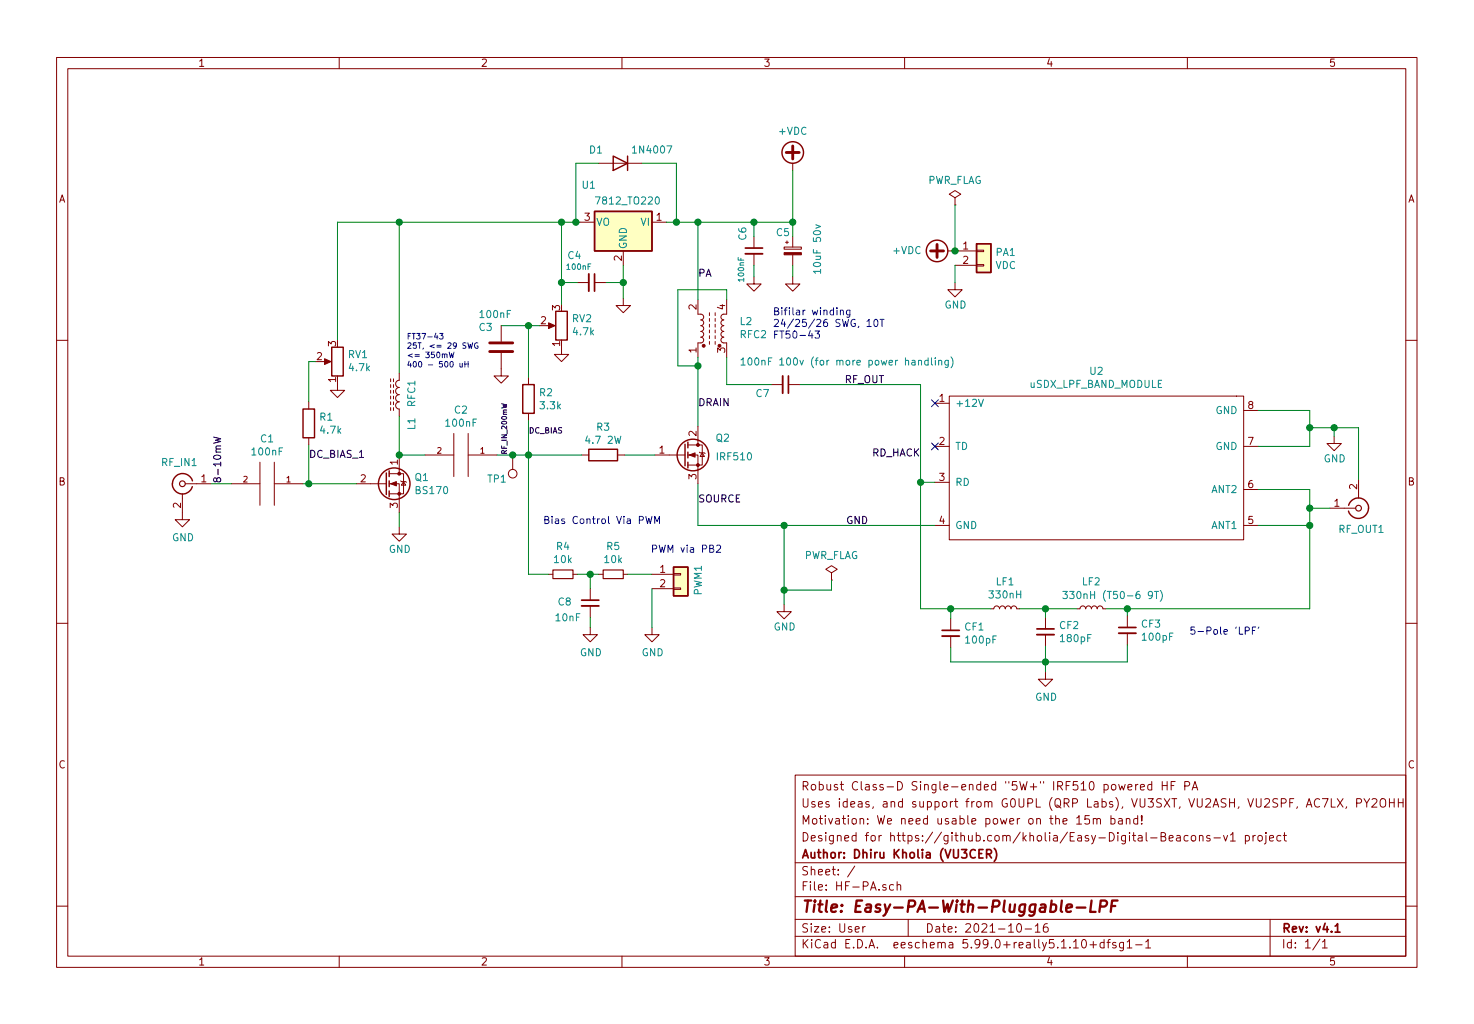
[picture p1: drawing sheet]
EESchema Schematic File Version 4
EELAYER 30 0
EELAYER END
$Descr User 10261 7119
encoding utf-8
Sheet 1 1
Title "Easy-PA-With-Pluggable-LPF"
Date "2021-10-16"
Rev "v4.1"
Comp "Author: Dhiru Kholia (VU3CER)"
Comment1 "Designed for https://github.com/kholia/Easy-Digital-Beacons-v1 project"
Comment2 "Motivation: We need usable power on the 15m band!"
Comment3 "Uses ideas, and support from G0UPL (QRP Labs), VU3SXT, VU2ASH, VU2SPF, AC7LX, PY2OHH"
Comment4 "Robust Class-D Single-ended \"5W+\" IRF510 powered HF PA"
$EndDescr
Wire Wire Line
	4860 3650 4860 3360
$Comp
L EWB-PA-LPF-Combo-v2-rescue:GND-power-EWB-PA-LPF-Combo-v2-rescue #PWR0126
U 1 1
P 5460 4200
F 0 "#PWR0126" H 5460 4000 50  0001 C CNN
F 1 "GND" H 5464 4046 50  0000 C CNN
F 2 "" H 5460 4150 50  0001 C CNN
F 3 "" H 5460 4150 50  0001 C CNN
	1    5460 4200
	1    0    0    -1  
$EndComp
$Comp
L EWB-PA-LPF-Combo-v2-rescue:IRF540N-Transistor_FET-EWB-PA-LPF-Combo-v2-rescue Q2
U 1 1
P 4760 3160
F 0 "Q2" H 4980 3280 50  0000 L CNN
F 1 "IRF510" H 4980 3150 50  0000 L CNN
F 2 "Package_TO_SOT_THT:TO-220-3_Vertical" H 5010 3085 50  0001 L CIN
F 3 "http://www.irf.com/product-info/datasheets/data/irf540n.pdf" H 4760 3160 50  0001 L CNN
	1    4760 3160
	1    0    0    -1  
$EndComp
$Comp
L Device:CP_Small C5
U 1 1
P 5520 1740
F 0 "C5" H 5400 1870 50  0000 L CNN
F 1 "10uF 50v" V 5690 1570 50  0000 L CNN
F 2 "Capacitor_THT:CP_Radial_D5.0mm_P2.50mm" H 5558 1590 50  0001 C CNN
F 3 "~" H 5520 1740 50  0001 C CNN
	1    5520 1740
	1    0    0    -1  
$EndComp
$Comp
L EWB-PA-LPF-Combo-v2-rescue:GND-power-EWB-PA-LPF-Combo-v2-rescue #PWR0103
U 1 1
P 5520 1920
F 0 "#PWR0103" H 5520 1670 50  0001 C CNN
F 1 "GND" H 5525 1747 50  0001 C CNN
F 2 "" H 5520 1920 50  0001 C CNN
F 3 "" H 5520 1920 50  0001 C CNN
	1    5520 1920
	1    0    0    -1  
$EndComp
Wire Wire Line
	8760 2850 9120 2850
Wire Wire Line
	8760 3100 9120 3100
Wire Wire Line
	8760 3400 9120 3400
Wire Wire Line
	8760 3650 9120 3650
Wire Wire Line
	9120 2850 9120 2970
Wire Wire Line
	9120 3650 9120 3530
$Comp
L EWB-PA-LPF-Combo-v2-rescue:uSDX_LPF_BAND_MODULE-uSDX_LPF_BAND_Module-SDR_SSB-rescue-EWB-PA-LPF-Combo-v2-rescue U2
U 1 1
P 7610 3250
F 0 "U2" H 7585 3925 50  0000 C CNN
F 1 "uSDX_LPF_BAND_MODULE" H 7585 3834 50  0000 C CNN
F 2 "footprints:uSDX_LPF_Band_Module" H 7610 3450 50  0001 C CNN
F 3 "" H 7610 3450 50  0001 C CNN
	1    7610 3250
	-1   0    0    -1  
$EndComp
NoConn ~ 6510 2800
NoConn ~ 6510 3100
$Comp
L Connector:Conn_Coaxial RF_IN1
U 1 1
P 1270 3360
F 0 "RF_IN1" H 1290 3510 50  0000 C CNN
F 1 "Conn_Coaxial" H 1350 3500 50  0001 C CNN
F 2 "Connector_Coaxial:SMA_Amphenol_901-144_Vertical" H 1270 3360 50  0001 C CNN
F 3 " ~" H 1270 3360 50  0001 C CNN
	1    1270 3360
	-1   0    0    -1  
$EndComp
$Comp
L power:GND #PWR0102
U 1 1
P 1270 3560
F 0 "#PWR0102" H 1270 3310 50  0001 C CNN
F 1 "GND" H 1275 3387 50  0000 C CNN
F 2 "" H 1270 3560 50  0001 C CNN
F 3 "" H 1270 3560 50  0001 C CNN
	1    1270 3560
	1    0    0    -1  
$EndComp
$Comp
L Device:R_Small R4
U 1 1
P 3920 3990
F 0 "R4" V 3724 3990 50  0000 C CNN
F 1 "10k" V 3815 3990 50  0000 C CNN
F 2 "Resistor_THT:R_Axial_DIN0207_L6.3mm_D2.5mm_P2.54mm_Vertical" H 3920 3990 50  0001 C CNN
F 3 "~" H 3920 3990 50  0001 C CNN
	1    3920 3990
	0    1    1    0   
$EndComp
$Comp
L Device:R_Small R5
U 1 1
P 4270 3990
F 0 "R5" V 4074 3990 50  0000 C CNN
F 1 "10k" V 4165 3990 50  0000 C CNN
F 2 "Resistor_THT:R_Axial_DIN0207_L6.3mm_D2.5mm_P2.54mm_Vertical" H 4270 3990 50  0001 C CNN
F 3 "~" H 4270 3990 50  0001 C CNN
	1    4270 3990
	0    1    1    0   
$EndComp
$Comp
L power:GND #PWR01
U 1 1
P 4110 4360
F 0 "#PWR01" H 4110 4110 50  0001 C CNN
F 1 "GND" H 4115 4187 50  0000 C CNN
F 2 "" H 4110 4360 50  0001 C CNN
F 3 "" H 4110 4360 50  0001 C CNN
	1    4110 4360
	1    0    0    -1  
$EndComp
Wire Wire Line
	4110 4360 4110 4290
Wire Wire Line
	4020 3990 4110 3990
$Comp
L Device:C_Small C8
U 1 1
P 4110 4190
F 0 "C8" H 3880 4200 50  0000 L CNN
F 1 "10nF" H 3860 4090 50  0000 L CNN
F 2 "Capacitor_THT:C_Disc_D4.3mm_W1.9mm_P5.00mm" H 4110 4190 50  0001 C CNN
F 3 "~" H 4110 4190 50  0001 C CNN
	1    4110 4190
	1    0    0    -1  
$EndComp
Wire Wire Line
	4110 4090 4110 3990
Connection ~ 4110 3990
Wire Wire Line
	4110 3990 4170 3990
Text Notes 3780 3650 0    50   ~ 0
Bias Control Via PWM
Text Notes 4530 3850 0    50   ~ 0
PWM via PB2
$Comp
L Connector_Generic:Conn_01x02 PWM1
U 1 1
P 4740 3990
F 0 "PWM1" V 4860 3840 50  0000 L CNN
F 1 "Conn_01x02" H 4820 3891 50  0001 L CNN
F 2 "Connector_PinHeader_2.54mm:PinHeader_1x02_P2.54mm_Vertical" H 4740 3990 50  0001 C CNN
F 3 "~" H 4740 3990 50  0001 C CNN
	1    4740 3990
	1    0    0    -1  
$EndComp
Wire Wire Line
	4540 3990 4370 3990
Wire Wire Line
	4540 4090 4540 4360
$Comp
L power:GND #PWR0108
U 1 1
P 4540 4360
F 0 "#PWR0108" H 4540 4110 50  0001 C CNN
F 1 "GND" H 4545 4187 50  0000 C CNN
F 2 "" H 4540 4360 50  0001 C CNN
F 3 "" H 4540 4360 50  0001 C CNN
	1    4540 4360
	1    0    0    -1  
$EndComp
Wire Wire Line
	4860 3650 5460 3650
Connection ~ 5460 3650
$Comp
L Connector_Generic:Conn_01x02 PA1
U 1 1
P 6850 1740
F 0 "PA1" H 6930 1732 50  0000 L CNN
F 1 "VDC" H 6930 1641 50  0000 L CNN
F 2 "Connector_PinHeader_2.54mm:PinHeader_1x02_P2.54mm_Vertical" H 6850 1740 50  0001 C CNN
F 3 "~" H 6850 1740 50  0001 C CNN
	1    6850 1740
	1    0    0    -1  
$EndComp
$Comp
L EWB-PA-LPF-Combo-v2-rescue:GND-power-EWB-PA-LPF-Combo-v2-rescue #PWR0109
U 1 1
P 6650 1960
F 0 "#PWR0109" H 6650 1760 50  0001 C CNN
F 1 "GND" H 6654 1806 50  0000 C CNN
F 2 "" H 6650 1910 50  0001 C CNN
F 3 "" H 6650 1910 50  0001 C CNN
	1    6650 1960
	1    0    0    -1  
$EndComp
$Comp
L power:+VDC #PWR0110
U 1 1
P 6650 1740
F 0 "#PWR0110" H 6650 1640 50  0001 C CNN
F 1 "+VDC" V 6650 1969 50  0000 L CNN
F 2 "" H 6650 1740 50  0001 C CNN
F 3 "" H 6650 1740 50  0001 C CNN
	1    6650 1740
	0    -1   -1   0   
$EndComp
Wire Wire Line
	6650 1960 6650 1840
$Comp
L Device:R R3
U 1 1
P 4200 3160
F 0 "R3" V 4004 3160 50  0000 C CNN
F 1 "4.7 2W" V 4095 3160 50  0000 C CNN
F 2 "Resistor_THT:R_Axial_DIN0207_L6.3mm_D2.5mm_P2.54mm_Vertical" H 4200 3160 50  0001 C CNN
F 3 "~" H 4200 3160 50  0001 C CNN
	1    4200 3160
	0    1    1    0   
$EndComp
$Comp
L power:+VDC #PWR0112
U 1 1
P 5520 1180
F 0 "#PWR0112" H 5520 1080 50  0001 C CNN
F 1 "+VDC" H 5520 1455 50  0000 C CNN
F 2 "" H 5520 1180 50  0001 C CNN
F 3 "" H 5520 1180 50  0001 C CNN
	1    5520 1180
	1    0    0    -1  
$EndComp
Wire Wire Line
	5460 3650 5460 4100
$Comp
L power:PWR_FLAG #FLG0103
U 1 1
P 6650 1420
F 0 "#FLG0103" H 6650 1495 50  0001 C CNN
F 1 "PWR_FLAG" H 6650 1593 50  0000 C CNN
F 2 "" H 6650 1420 50  0001 C CNN
F 3 "~" H 6650 1420 50  0001 C CNN
	1    6650 1420
	1    0    0    -1  
$EndComp
Wire Wire Line
	6650 1420 6650 1740
Connection ~ 6650 1740
Connection ~ 3680 3160
Wire Wire Line
	3460 3160 3570 3160
Wire Wire Line
	3680 3160 3680 3990
Wire Wire Line
	3680 3990 3820 3990
Wire Wire Line
	3680 3160 4050 3160
Wire Wire Line
	4350 3160 4560 3160
Wire Wire Line
	5460 3650 6510 3650
Wire Wire Line
	6410 3350 6510 3350
$Comp
L Connector:Conn_Coaxial RF_OUT1
U 1 1
P 9460 3530
F 0 "RF_OUT1" H 9480 3680 50  0000 C CNN
F 1 "Conn_Coaxial" H 9540 3670 50  0001 C CNN
F 2 "Connector_Coaxial:SMA_Amphenol_901-144_Vertical" H 9460 3530 50  0001 C CNN
F 3 " ~" H 9460 3530 50  0001 C CNN
	1    9460 3530
	1    0    0    1   
$EndComp
Wire Wire Line
	9260 3530 9120 3530
Connection ~ 9120 3530
Wire Wire Line
	9120 3530 9120 3400
Wire Wire Line
	9120 2970 9290 2970
Wire Wire Line
	9460 2970 9460 3330
Connection ~ 9120 2970
Wire Wire Line
	9120 2970 9120 3100
$Comp
L EWB-PA-LPF-Combo-v2-rescue:GND-power-EWB-PA-LPF-Combo-v2-rescue #PWR0104
U 1 1
P 9290 3030
F 0 "#PWR0104" H 9290 2830 50  0001 C CNN
F 1 "GND" H 9294 2876 50  0000 C CNN
F 2 "" H 9290 2980 50  0001 C CNN
F 3 "" H 9290 2980 50  0001 C CNN
	1    9290 3030
	1    0    0    -1  
$EndComp
Wire Wire Line
	9290 3030 9290 2970
Connection ~ 9290 2970
Wire Wire Line
	9290 2970 9460 2970
Wire Wire Line
	5520 1540 5520 1180
Text Label 4860 1930 0    50   ~ 0
PA
Text Label 3540 3160 1    35   ~ 0
RF_IN_200mW
Text Label 5890 3650 0    50   ~ 0
GND
$Comp
L pspice:CAP C1
U 1 1
P 1860 3360
F 0 "C1" V 1545 3360 50  0000 C CNN
F 1 "100nF" V 1636 3360 50  0000 C CNN
F 2 "Capacitor_THT:C_Disc_D4.3mm_W1.9mm_P5.00mm" H 1860 3360 50  0001 C CNN
F 3 "~" H 1860 3360 50  0001 C CNN
	1    1860 3360
	0    1    1    0   
$EndComp
Wire Wire Line
	1470 3360 1610 3360
$Comp
L EWB-PA-LPF-Combo-v2-rescue:GND-power-EWB-PA-LPF-Combo-v2-rescue #PWR0101
U 1 1
P 2350 2660
F 0 "#PWR0101" H 2350 2410 50  0001 C CNN
F 1 "GND" H 2500 2580 50  0001 C CNN
F 2 "" H 2350 2660 50  0001 C CNN
F 3 "" H 2350 2660 50  0001 C CNN
	1    2350 2660
	1    0    0    -1  
$EndComp
$Comp
L EWB-PA-LPF-Combo-v2-rescue:R-Device-EWB-PA-LPF-Combo-v2-rescue R1
U 1 1
P 2150 2940
F 0 "R1" H 2220 2986 50  0000 L CNN
F 1 "4.7k" H 2220 2895 50  0000 L CNN
F 2 "Resistor_THT:R_Axial_DIN0207_L6.3mm_D2.5mm_P2.54mm_Vertical" V 2080 2940 50  0001 C CNN
F 3 "~" H 2150 2940 50  0001 C CNN
	1    2150 2940
	1    0    0    -1  
$EndComp
Wire Wire Line
	2110 3360 2150 3360
Connection ~ 2150 3360
Wire Wire Line
	2150 3090 2150 3360
Wire Wire Line
	2200 2510 2150 2510
Wire Wire Line
	2150 2510 2150 2790
$Comp
L Device:R_POT RV1
U 1 1
P 2350 2510
F 0 "RV1" H 2280 2464 50  0000 R CNN
F 1 "4.7k" H 2280 2555 50  0000 R CNN
F 2 "Potentiometer_THT:Potentiometer_Runtron_RM-065_Vertical" H 2350 2510 50  0001 C CNN
F 3 "~" H 2350 2510 50  0001 C CNN
	1    2350 2510
	-1   0    0    1   
$EndComp
Wire Wire Line
	2780 3160 2960 3160
$Comp
L EWB-PA-LPF-Combo-v2-rescue:GND-power-EWB-PA-LPF-Combo-v2-rescue #PWR0114
U 1 1
P 2780 3660
F 0 "#PWR0114" H 2780 3460 50  0001 C CNN
F 1 "GND" H 2784 3506 50  0000 C CNN
F 2 "" H 2780 3610 50  0001 C CNN
F 3 "" H 2780 3610 50  0001 C CNN
	1    2780 3660
	1    0    0    -1  
$EndComp
Wire Wire Line
	2780 3560 2780 3660
Wire Wire Line
	2150 3360 2480 3360
$Comp
L Device:L_Core_Ferrite L1
U 1 1
P 2780 2740
F 0 "L1" V 2690 2990 50  0000 R CNN
F 1 "RFC1" V 2690 2830 50  0000 R CNN
F 2 "Inductor_THT:L_Toroid_Vertical_L10.0mm_W5.0mm_P5.08mm" H 2780 2740 50  0001 C CNN
F 3 "~" H 2780 2740 50  0001 C CNN
	1    2780 2740
	-1   0    0    1   
$EndComp
$Comp
L Transistor_FET:BS170 Q1
U 1 1
P 2680 3360
F 0 "Q1" H 2884 3406 50  0000 L CNN
F 1 "BS170" H 2884 3315 50  0000 L CNN
F 2 "Connector_PinSocket_2.54mm:PinSocket_1x03_P2.54mm_Vertical" H 2880 3285 50  0001 L CIN
F 3 "https://www.onsemi.com/pub/Collateral/BS170-D.PDF" H 2680 3360 50  0001 L CNN
	1    2680 3360
	1    0    0    -1  
$EndComp
Wire Wire Line
	2780 3160 2780 2890
Connection ~ 2780 3160
Text Label 3680 3020 0    39   ~ 0
DC_BIAS
Text Label 2150 3190 0    50   ~ 0
DC_BIAS_1
$Comp
L power:PWR_FLAG #FLG0104
U 1 1
P 5790 4030
F 0 "#FLG0104" H 5790 4105 50  0001 C CNN
F 1 "PWR_FLAG" H 5790 4203 50  0000 C CNN
F 2 "" H 5790 4030 50  0001 C CNN
F 3 "~" H 5790 4030 50  0001 C CNN
	1    5790 4030
	1    0    0    -1  
$EndComp
Wire Wire Line
	5790 4030 5790 4100
Wire Wire Line
	5790 4100 5460 4100
Connection ~ 5460 4100
Wire Wire Line
	5460 4100 5460 4200
Text Notes 2830 2560 0    39   ~ 0
FT37-43\n25T, <= 29 SWG\n<= 350mW\n400 - 500 uH
Wire Wire Line
	4640 1540 4710 1540
$Comp
L EWB-PA-LPF-Combo-v2-rescue:GND-power-EWB-PA-LPF-Combo-v2-rescue #PWR02
U 1 1
P 4340 2070
F 0 "#PWR02" H 4340 1820 50  0001 C CNN
F 1 "GND" H 4345 1897 50  0001 C CNN
F 2 "" H 4340 2070 50  0001 C CNN
F 3 "" H 4340 2070 50  0001 C CNN
	1    4340 2070
	1    0    0    -1  
$EndComp
Wire Wire Line
	4710 1130 4470 1130
Wire Wire Line
	4710 1130 4710 1540
Connection ~ 4710 1540
Wire Wire Line
	5520 1540 5520 1640
Wire Wire Line
	5520 1840 5520 1920
Wire Wire Line
	4010 1540 4010 1130
Connection ~ 4010 1540
Wire Wire Line
	4010 1540 4040 1540
Wire Wire Line
	4010 1130 4170 1130
Wire Wire Line
	2350 1540 2350 2360
Wire Wire Line
	2780 1540 2780 2590
Connection ~ 2780 1540
Wire Wire Line
	2780 1540 2350 1540
Connection ~ 5520 1540
Connection ~ 3680 2260
Wire Wire Line
	3680 2260 3490 2260
$Comp
L EWB-PA-LPF-Combo-v2-rescue:GND-power-EWB-PA-LPF-Combo-v2-rescue #PWR0113
U 1 1
P 3490 2560
F 0 "#PWR0113" H 3490 2310 50  0001 C CNN
F 1 "GND" H 3495 2387 50  0001 C CNN
F 2 "" H 3490 2560 50  0001 C CNN
F 3 "" H 3490 2560 50  0001 C CNN
	1    3490 2560
	1    0    0    -1  
$EndComp
$Comp
L EWB-PA-LPF-Combo-v2-rescue:C-Device-EWB-PA-LPF-Combo-v2-rescue C3
U 1 1
P 3490 2410
F 0 "C3" H 3330 2550 50  0000 L CNN
F 1 "100nF" H 3330 2640 50  0000 L CNN
F 2 "Capacitor_THT:C_Disc_D4.3mm_W1.9mm_P5.00mm" H 3528 2260 50  0001 C CNN
F 3 "~" H 3490 2410 50  0001 C CNN
	1    3490 2410
	1    0    0    -1  
$EndComp
Wire Wire Line
	3680 2260 3680 2620
$Comp
L EWB-PA-LPF-Combo-v2-rescue:R-Device-EWB-PA-LPF-Combo-v2-rescue R2
U 1 1
P 3680 2770
F 0 "R2" H 3750 2816 50  0000 L CNN
F 1 "3.3k" H 3750 2725 50  0000 L CNN
F 2 "Resistor_THT:R_Axial_DIN0207_L6.3mm_D2.5mm_P2.54mm_Vertical" V 3610 2770 50  0001 C CNN
F 3 "~" H 3680 2770 50  0001 C CNN
	1    3680 2770
	1    0    0    -1  
$EndComp
Wire Wire Line
	3760 2260 3680 2260
$Comp
L Device:R_POT RV2
U 1 1
P 3910 2260
F 0 "RV2" H 3840 2214 50  0000 R CNN
F 1 "4.7k" H 3840 2305 50  0000 R CNN
F 2 "Potentiometer_THT:Potentiometer_Runtron_RM-065_Vertical" H 3910 2260 50  0001 C CNN
F 3 "~" H 3910 2260 50  0001 C CNN
	1    3910 2260
	-1   0    0    1   
$EndComp
$Comp
L EWB-PA-LPF-Combo-v2-rescue:GND-power-EWB-PA-LPF-Combo-v2-rescue #PWR0111
U 1 1
P 3910 2410
F 0 "#PWR0111" H 3910 2160 50  0001 C CNN
F 1 "GND" H 4060 2330 50  0001 C CNN
F 2 "" H 3910 2410 50  0001 C CNN
F 3 "" H 3910 2410 50  0001 C CNN
	1    3910 2410
	1    0    0    -1  
$EndComp
Wire Wire Line
	3680 2920 3680 3160
Wire Wire Line
	2780 1540 3910 1540
Wire Wire Line
	4340 1840 4340 1960
Wire Wire Line
	4220 1960 4340 1960
Connection ~ 4340 1960
Wire Wire Line
	4340 1960 4340 2070
Wire Wire Line
	4020 1960 3910 1960
Connection ~ 3910 1960
Wire Wire Line
	3910 1540 3910 1960
Connection ~ 3910 1540
Wire Wire Line
	3910 1540 4010 1540
$Comp
L Device:C_Small C4
U 1 1
P 4120 1960
F 0 "C4" V 3930 1840 50  0000 C CNN
F 1 "100nF" V 4010 1870 39  0000 C CNN
F 2 "Capacitor_THT:C_Disc_D4.3mm_W1.9mm_P5.00mm" H 4120 1960 50  0001 C CNN
F 3 "~" H 4120 1960 50  0001 C CNN
	1    4120 1960
	0    1    1    0   
$EndComp
Wire Wire Line
	3910 1960 3910 2110
Wire Wire Line
	4720 2010 5060 2010
Wire Wire Line
	5060 2010 5060 2080
Wire Wire Line
	6410 2670 6410 3350
Text Notes 5380 2360 0    50   ~ 0
Bifilar winding\n24/25/26 SWG, 10T\nFT50-43
Wire Wire Line
	5060 2670 5370 2670
Wire Wire Line
	5060 2480 5060 2670
Wire Wire Line
	4860 2540 4860 2480
Connection ~ 4860 2540
Wire Wire Line
	4720 2540 4720 2010
Wire Wire Line
	4860 2540 4720 2540
Wire Wire Line
	4860 2960 4860 2540
$Comp
L Device:L_Core_Ferrite_Coupled L2
U 1 1
P 4960 2280
F 0 "L2" V 5006 2092 50  0000 R CNN
F 1 "RFC2" V 4915 2092 50  0000 R CNN
F 2 "footprints:FT50-43 Transformer" H 4960 2280 50  0001 C CNN
F 3 "~" H 4960 2280 50  0001 C CNN
	1    4960 2280
	0    -1   -1   0   
$EndComp
Text Label 4860 2830 0    50   ~ 0
DRAIN
Text Label 5880 2670 0    50   ~ 0
RF_OUT
Wire Wire Line
	5570 2670 6410 2670
Wire Wire Line
	4710 1540 4860 1540
Wire Wire Line
	5520 1540 5250 1540
$Comp
L Diode:1N4007 D1
U 1 1
P 4320 1130
F 0 "D1" H 4490 1040 50  0000 C CNN
F 1 "1N4007" H 4100 1040 50  0000 C CNN
F 2 "Diode_THT:D_DO-41_SOD81_P3.81mm_Vertical_AnodeUp" H 4320 955 50  0001 C CNN
F 3 "http://www.vishay.com/docs/88503/1n4001.pdf" H 4320 1130 50  0001 C CNN
	1    4320 1130
	-1   0    0    1   
$EndComp
$Comp
L Regulator_Linear:LM7812_TO220 U1
U 1 1
P 4340 1540
F 0 "U1" H 4580 1800 50  0000 C CNN
F 1 "7812_TO220" H 4310 1690 50  0000 C CNN
F 2 "Package_TO_SOT_THT:TO-220-3_Vertical" H 4340 1765 50  0001 C CIN
F 3 "https://www.onsemi.cn/PowerSolutions/document/MC7800-D.PDF" H 4340 1490 50  0001 C CNN
	1    4340 1540
	-1   0    0    -1  
$EndComp
$Comp
L pspice:CAP C2
U 1 1
P 3210 3160
F 0 "C2" V 2895 3160 50  0000 C CNN
F 1 "100nF" V 2986 3160 50  0000 C CNN
F 2 "Capacitor_THT:C_Disc_D4.3mm_W1.9mm_P5.00mm" H 3210 3160 50  0001 C CNN
F 3 "~" H 3210 3160 50  0001 C CNN
	1    3210 3160
	0    1    1    0   
$EndComp
$Comp
L Connector:TestPoint TP1
U 1 1
P 3570 3160
F 0 "TP1" H 3750 3330 50  0000 R CNN
F 1 "TestPoint" H 3512 3277 50  0001 R CNN
F 2 "Connector_PinHeader_2.54mm:PinHeader_1x01_P2.54mm_Vertical" H 3770 3160 50  0001 C CNN
F 3 "~" H 3770 3160 50  0001 C CNN
	1    3570 3160
	-1   0    0    1   
$EndComp
Connection ~ 3570 3160
Wire Wire Line
	3570 3160 3680 3160
$Comp
L Device:C_Small C6
U 1 1
P 5250 1740
F 0 "C6" V 5170 1860 50  0000 C CNN
F 1 "100nF" V 5160 1610 39  0000 C CNN
F 2 "Capacitor_THT:C_Disc_D4.3mm_W1.9mm_P5.00mm" H 5250 1740 50  0001 C CNN
F 3 "~" H 5250 1740 50  0001 C CNN
	1    5250 1740
	1    0    0    -1  
$EndComp
$Comp
L EWB-PA-LPF-Combo-v2-rescue:GND-power-EWB-PA-LPF-Combo-v2-rescue #PWR0105
U 1 1
P 5250 1920
F 0 "#PWR0105" H 5250 1670 50  0001 C CNN
F 1 "GND" H 5255 1747 50  0001 C CNN
F 2 "" H 5250 1920 50  0001 C CNN
F 3 "" H 5250 1920 50  0001 C CNN
	1    5250 1920
	1    0    0    -1  
$EndComp
Wire Wire Line
	5250 1840 5250 1920
Wire Wire Line
	5250 1640 5250 1540
Connection ~ 5250 1540
Wire Wire Line
	4860 1540 5250 1540
Connection ~ 4860 1540
Text Label 4860 3500 0    50   ~ 0
SOURCE
Text Label 1550 3360 1    50   ~ 0
8-10mW
Text Label 6410 3180 2    50   ~ 0
RD_HACK
Wire Wire Line
	4860 1540 4860 2080
$Comp
L Device:C_Small CF1
U 1 1
P 6620 4400
F 0 "CF1" H 6712 4446 50  0000 L CNN
F 1 "100pF" H 6712 4355 50  0000 L CNN
F 2 "Capacitor_THT:C_Disc_D4.3mm_W1.9mm_P5.00mm" H 6620 4400 50  0001 C CNN
F 3 "~" H 6620 4400 50  0001 C CNN
	1    6620 4400
	1    0    0    -1  
$EndComp
$Comp
L Device:L_Small LF1
U 1 1
P 7000 4230
F 0 "LF1" V 7185 4230 50  0000 C CNN
F 1 "330nH" V 7094 4230 50  0000 C CNN
F 2 "footprints:FT50-43 INDUCTOR" H 7000 4230 50  0001 C CNN
F 3 "~" H 7000 4230 50  0001 C CNN
	1    7000 4230
	0    -1   -1   0   
$EndComp
$Comp
L Device:C_Small CF2
U 1 1
P 7280 4390
F 0 "CF2" H 7372 4436 50  0000 L CNN
F 1 "180pF" H 7372 4345 50  0000 L CNN
F 2 "Capacitor_THT:C_Disc_D4.3mm_W1.9mm_P5.00mm" H 7280 4390 50  0001 C CNN
F 3 "~" H 7280 4390 50  0001 C CNN
	1    7280 4390
	1    0    0    -1  
$EndComp
$Comp
L Device:C_Small CF3
U 1 1
P 7850 4380
F 0 "CF3" H 7942 4426 50  0000 L CNN
F 1 "100pF" H 7942 4335 50  0000 L CNN
F 2 "Capacitor_THT:C_Disc_D4.3mm_W1.9mm_P5.00mm" H 7850 4380 50  0001 C CNN
F 3 "~" H 7850 4380 50  0001 C CNN
	1    7850 4380
	1    0    0    -1  
$EndComp
$Comp
L Device:L_Small LF2
U 1 1
P 7600 4230
F 0 "LF2" V 7785 4230 50  0000 C CNN
F 1 "330nH (T50-6 9T)" V 7690 4080 50  0000 C CNN
F 2 "footprints:FT50-43 INDUCTOR" H 7600 4230 50  0001 C CNN
F 3 "~" H 7600 4230 50  0001 C CNN
	1    7600 4230
	0    -1   -1   0   
$EndComp
Wire Wire Line
	6620 4300 6620 4230
Wire Wire Line
	6620 4230 6900 4230
Wire Wire Line
	7280 4230 7280 4290
Wire Wire Line
	7100 4230 7280 4230
Wire Wire Line
	7280 4230 7500 4230
Connection ~ 7280 4230
Wire Wire Line
	7700 4230 7850 4230
Wire Wire Line
	7850 4230 7850 4280
$Comp
L power:GND #PWR03
U 1 1
P 7280 4670
F 0 "#PWR03" H 7280 4420 50  0001 C CNN
F 1 "GND" H 7285 4497 50  0000 C CNN
F 2 "" H 7280 4670 50  0001 C CNN
F 3 "" H 7280 4670 50  0001 C CNN
	1    7280 4670
	1    0    0    -1  
$EndComp
Wire Wire Line
	7280 4490 7280 4600
Wire Wire Line
	6620 4500 6620 4600
Wire Wire Line
	6620 4600 7280 4600
Connection ~ 7280 4600
Wire Wire Line
	7280 4600 7280 4670
Wire Wire Line
	7280 4600 7850 4600
Wire Wire Line
	7850 4600 7850 4480
Connection ~ 6620 4230
Wire Wire Line
	6410 3350 6410 4230
Connection ~ 6410 3350
Wire Wire Line
	6410 4230 6620 4230
Wire Wire Line
	7850 4230 9120 4230
Wire Wire Line
	9120 4230 9120 3650
Connection ~ 7850 4230
Connection ~ 9120 3650
Text Notes 8280 4420 0    50   ~ 0
5-Pole 'LPF'
$Comp
L Device:C_Small C7
U 1 1
P 5470 2670
F 0 "C7" V 5530 2510 50  0000 C CNN
F 1 "100nF 100v (for more power handling)" V 5310 3100 50  0000 C CNN
F 2 "Capacitor_THT:C_Disc_D4.3mm_W1.9mm_P5.00mm" H 5470 2670 50  0001 C CNN
F 3 "~" H 5470 2670 50  0001 C CNN
	1    5470 2670
	0    1    1    0   
$EndComp
$EndSCHEMATC
